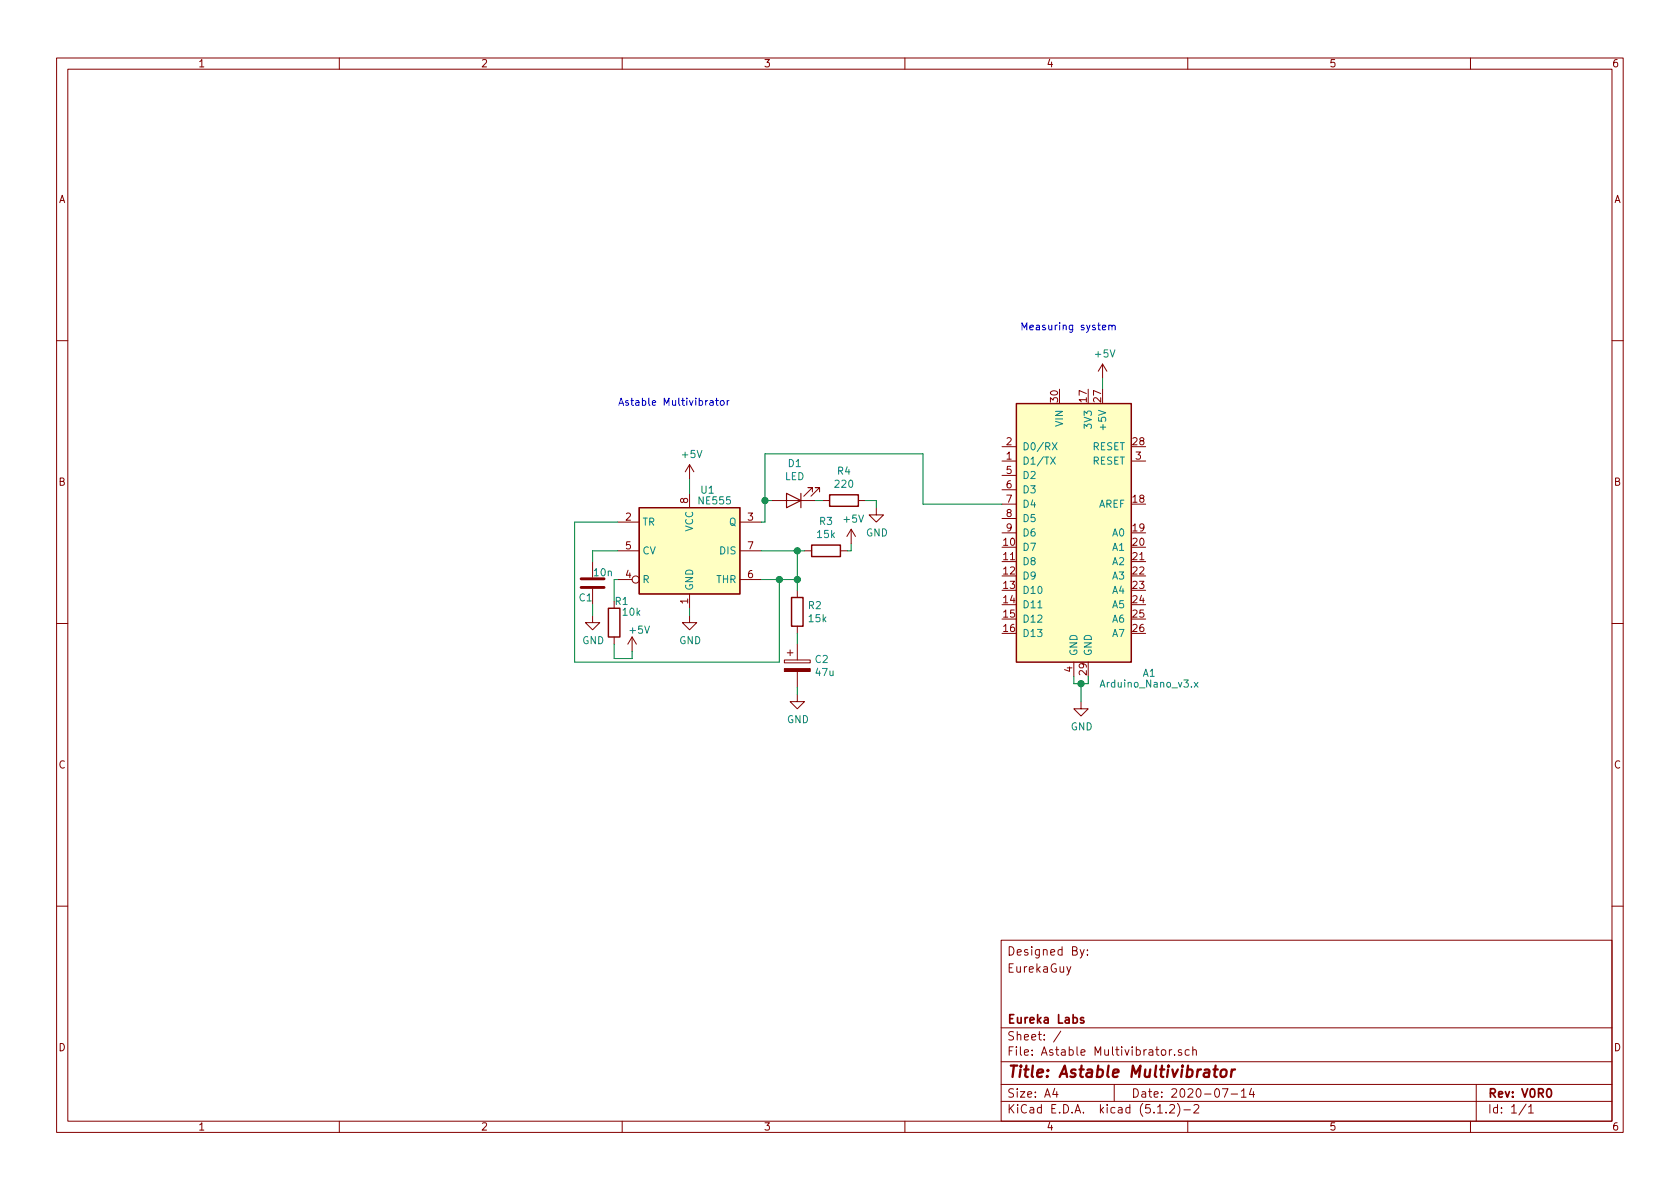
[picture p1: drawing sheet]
EESchema Schematic File Version 4
LIBS:Astable Multivibrator-cache
EELAYER 29 0
EELAYER END
$Descr A4 11693 8268
encoding utf-8
Sheet 1 1
Title "Astable Multivibrator"
Date "2020-07-14"
Rev "V0R0"
Comp "Eureka Labs"
Comment1 ""
Comment2 ""
Comment3 "EurekaGuy"
Comment4 "Designed By:"
$EndDescr
$Comp
L MCU_Module:Arduino_Nano_v3.x A1
U 1 1
P 7475 3700
F 0 "A1" H 8000 2725 50  0000 C CNN
F 1 "Arduino_Nano_v3.x" H 8000 2650 50  0000 C CNN
F 2 "Module:Arduino_Nano" H 7625 2750 50  0001 L CNN
F 3 "http://www.mouser.com/pdfdocs/Gravitech_Arduino_Nano3_0.pdf" H 7475 2700 50  0001 C CNN
	1    7475 3700
	1    0    0    -1  
$EndComp
$Comp
L Timer:NE555 U1
U 1 1
P 4800 3825
F 0 "U1" H 4925 4250 50  0000 C CNN
F 1 "NE555" H 4975 4175 50  0000 C CNN
F 2 "" H 4800 3825 50  0001 C CNN
F 3 "http://www.ti.com/lit/ds/symlink/ne555.pdf" H 4800 3825 50  0001 C CNN
	1    4800 3825
	1    0    0    -1  
$EndComp
$Comp
L Device:CP C2
U 1 1
P 5550 4625
F 0 "C2" H 5668 4671 50  0000 L CNN
F 1 "47u" H 5668 4580 50  0000 L CNN
F 2 "" H 5588 4475 50  0001 C CNN
F 3 "~" H 5550 4625 50  0001 C CNN
	1    5550 4625
	1    0    0    -1  
$EndComp
$Comp
L Device:R R4
U 1 1
P 5875 3475
F 0 "R4" V 5668 3475 50  0000 C CNN
F 1 "220" V 5759 3475 50  0000 C CNN
F 2 "" V 5805 3475 50  0001 C CNN
F 3 "~" H 5875 3475 50  0001 C CNN
	1    5875 3475
	0    1    1    0   
$EndComp
$Comp
L Device:LED D1
U 1 1
P 5525 3475
F 0 "D1" H 5518 3220 50  0000 C CNN
F 1 "LED" H 5518 3311 50  0000 C CNN
F 2 "" H 5525 3475 50  0001 C CNN
F 3 "~" H 5525 3475 50  0001 C CNN
	1    5525 3475
	-1   0    0    1   
$EndComp
$Comp
L Device:R R3
U 1 1
P 5750 3825
F 0 "R3" V 5543 3825 50  0000 C CNN
F 1 "15k" V 5634 3825 50  0000 C CNN
F 2 "" V 5680 3825 50  0001 C CNN
F 3 "~" H 5750 3825 50  0001 C CNN
	1    5750 3825
	0    1    1    0   
$EndComp
$Comp
L Device:R R2
U 1 1
P 5550 4250
F 0 "R2" H 5620 4296 50  0000 L CNN
F 1 "15k" H 5620 4205 50  0000 L CNN
F 2 "" V 5480 4250 50  0001 C CNN
F 3 "~" H 5550 4250 50  0001 C CNN
	1    5550 4250
	1    0    0    -1  
$EndComp
Wire Wire Line
	5300 3825 5550 3825
Wire Wire Line
	5300 4025 5425 4025
Wire Wire Line
	5550 4025 5550 4100
Wire Wire Line
	5550 4025 5550 3825
Connection ~ 5550 4025
Connection ~ 5550 3825
Wire Wire Line
	5550 3825 5600 3825
Wire Wire Line
	4300 3625 4000 3625
Wire Wire Line
	4000 3625 4000 4600
Wire Wire Line
	4000 4600 5425 4600
Wire Wire Line
	5425 4600 5425 4025
Connection ~ 5425 4025
Wire Wire Line
	5425 4025 5550 4025
$Comp
L Device:C C1
U 1 1
P 4125 4050
F 0 "C1" H 4025 3950 50  0000 L CNN
F 1 "10n" H 4125 4125 50  0000 L CNN
F 2 "" H 4163 3900 50  0001 C CNN
F 3 "~" H 4125 4050 50  0001 C CNN
	1    4125 4050
	1    0    0    -1  
$EndComp
$Comp
L Device:R R1
U 1 1
P 4275 4325
F 0 "R1" H 4275 4475 50  0000 L CNN
F 1 "10k" H 4325 4400 50  0000 L CNN
F 2 "" V 4205 4325 50  0001 C CNN
F 3 "~" H 4275 4325 50  0001 C CNN
	1    4275 4325
	1    0    0    -1  
$EndComp
Wire Wire Line
	4300 3825 4125 3825
Wire Wire Line
	4125 3825 4125 3900
Wire Wire Line
	4300 4025 4275 4025
Wire Wire Line
	4275 4025 4275 4175
Wire Wire Line
	5550 4475 5550 4400
Wire Wire Line
	5375 3475 5325 3475
Wire Wire Line
	5325 3475 5325 3625
Wire Wire Line
	5325 3625 5300 3625
Wire Wire Line
	5675 3475 5725 3475
$Comp
L power:+5V #PWR0101
U 1 1
P 4800 3325
F 0 "#PWR0101" H 4800 3175 50  0001 C CNN
F 1 "+5V" H 4815 3498 50  0000 C CNN
F 2 "" H 4800 3325 50  0001 C CNN
F 3 "" H 4800 3325 50  0001 C CNN
	1    4800 3325
	1    0    0    -1  
$EndComp
Wire Wire Line
	4800 3325 4800 3425
$Comp
L power:GND #PWR0102
U 1 1
P 6100 3525
F 0 "#PWR0102" H 6100 3275 50  0001 C CNN
F 1 "GND" H 6105 3352 50  0000 C CNN
F 2 "" H 6100 3525 50  0001 C CNN
F 3 "" H 6100 3525 50  0001 C CNN
	1    6100 3525
	1    0    0    -1  
$EndComp
Wire Wire Line
	6100 3525 6100 3475
Wire Wire Line
	6100 3475 6025 3475
$Comp
L power:+5V #PWR0103
U 1 1
P 5925 3775
F 0 "#PWR0103" H 5925 3625 50  0001 C CNN
F 1 "+5V" H 5940 3948 50  0000 C CNN
F 2 "" H 5925 3775 50  0001 C CNN
F 3 "" H 5925 3775 50  0001 C CNN
	1    5925 3775
	1    0    0    -1  
$EndComp
Wire Wire Line
	5925 3775 5925 3825
Wire Wire Line
	5925 3825 5900 3825
$Comp
L power:GND #PWR0104
U 1 1
P 5550 4825
F 0 "#PWR0104" H 5550 4575 50  0001 C CNN
F 1 "GND" H 5555 4652 50  0000 C CNN
F 2 "" H 5550 4825 50  0001 C CNN
F 3 "" H 5550 4825 50  0001 C CNN
	1    5550 4825
	1    0    0    -1  
$EndComp
Wire Wire Line
	5550 4825 5550 4775
$Comp
L power:+5V #PWR0105
U 1 1
P 4400 4525
F 0 "#PWR0105" H 4400 4375 50  0001 C CNN
F 1 "+5V" H 4450 4675 50  0000 C CNN
F 2 "" H 4400 4525 50  0001 C CNN
F 3 "" H 4400 4525 50  0001 C CNN
	1    4400 4525
	1    0    0    -1  
$EndComp
$Comp
L power:GND #PWR0106
U 1 1
P 4800 4275
F 0 "#PWR0106" H 4800 4025 50  0001 C CNN
F 1 "GND" H 4805 4102 50  0000 C CNN
F 2 "" H 4800 4275 50  0001 C CNN
F 3 "" H 4800 4275 50  0001 C CNN
	1    4800 4275
	1    0    0    -1  
$EndComp
$Comp
L power:GND #PWR0107
U 1 1
P 4125 4275
F 0 "#PWR0107" H 4125 4025 50  0001 C CNN
F 1 "GND" H 4130 4102 50  0000 C CNN
F 2 "" H 4125 4275 50  0001 C CNN
F 3 "" H 4125 4275 50  0001 C CNN
	1    4125 4275
	1    0    0    -1  
$EndComp
Wire Wire Line
	4275 4575 4400 4575
Wire Wire Line
	4400 4575 4400 4525
Wire Wire Line
	4275 4475 4275 4575
Wire Wire Line
	4800 4225 4800 4275
Wire Wire Line
	4125 4200 4125 4275
Wire Wire Line
	6975 3500 6425 3500
Wire Wire Line
	6425 3500 6425 3150
Wire Wire Line
	6425 3150 5325 3150
Wire Wire Line
	5325 3150 5325 3475
Connection ~ 5325 3475
$Comp
L power:+5V #PWR0108
U 1 1
P 7675 2625
F 0 "#PWR0108" H 7675 2475 50  0001 C CNN
F 1 "+5V" H 7690 2798 50  0000 C CNN
F 2 "" H 7675 2625 50  0001 C CNN
F 3 "" H 7675 2625 50  0001 C CNN
	1    7675 2625
	1    0    0    -1  
$EndComp
$Comp
L power:GND #PWR0109
U 1 1
P 7525 4875
F 0 "#PWR0109" H 7525 4625 50  0001 C CNN
F 1 "GND" H 7530 4702 50  0000 C CNN
F 2 "" H 7525 4875 50  0001 C CNN
F 3 "" H 7525 4875 50  0001 C CNN
	1    7525 4875
	1    0    0    -1  
$EndComp
Wire Wire Line
	7475 4700 7475 4750
Wire Wire Line
	7475 4750 7525 4750
Wire Wire Line
	7575 4750 7575 4700
Wire Wire Line
	7525 4750 7525 4875
Connection ~ 7525 4750
Wire Wire Line
	7525 4750 7575 4750
Wire Wire Line
	7675 2625 7675 2700
Text Notes 4300 2825 0    50   ~ 0
Astable Multivibrator
Text Notes 7100 2300 0    50   ~ 0
Measuring system
$EndSCHEMATC
